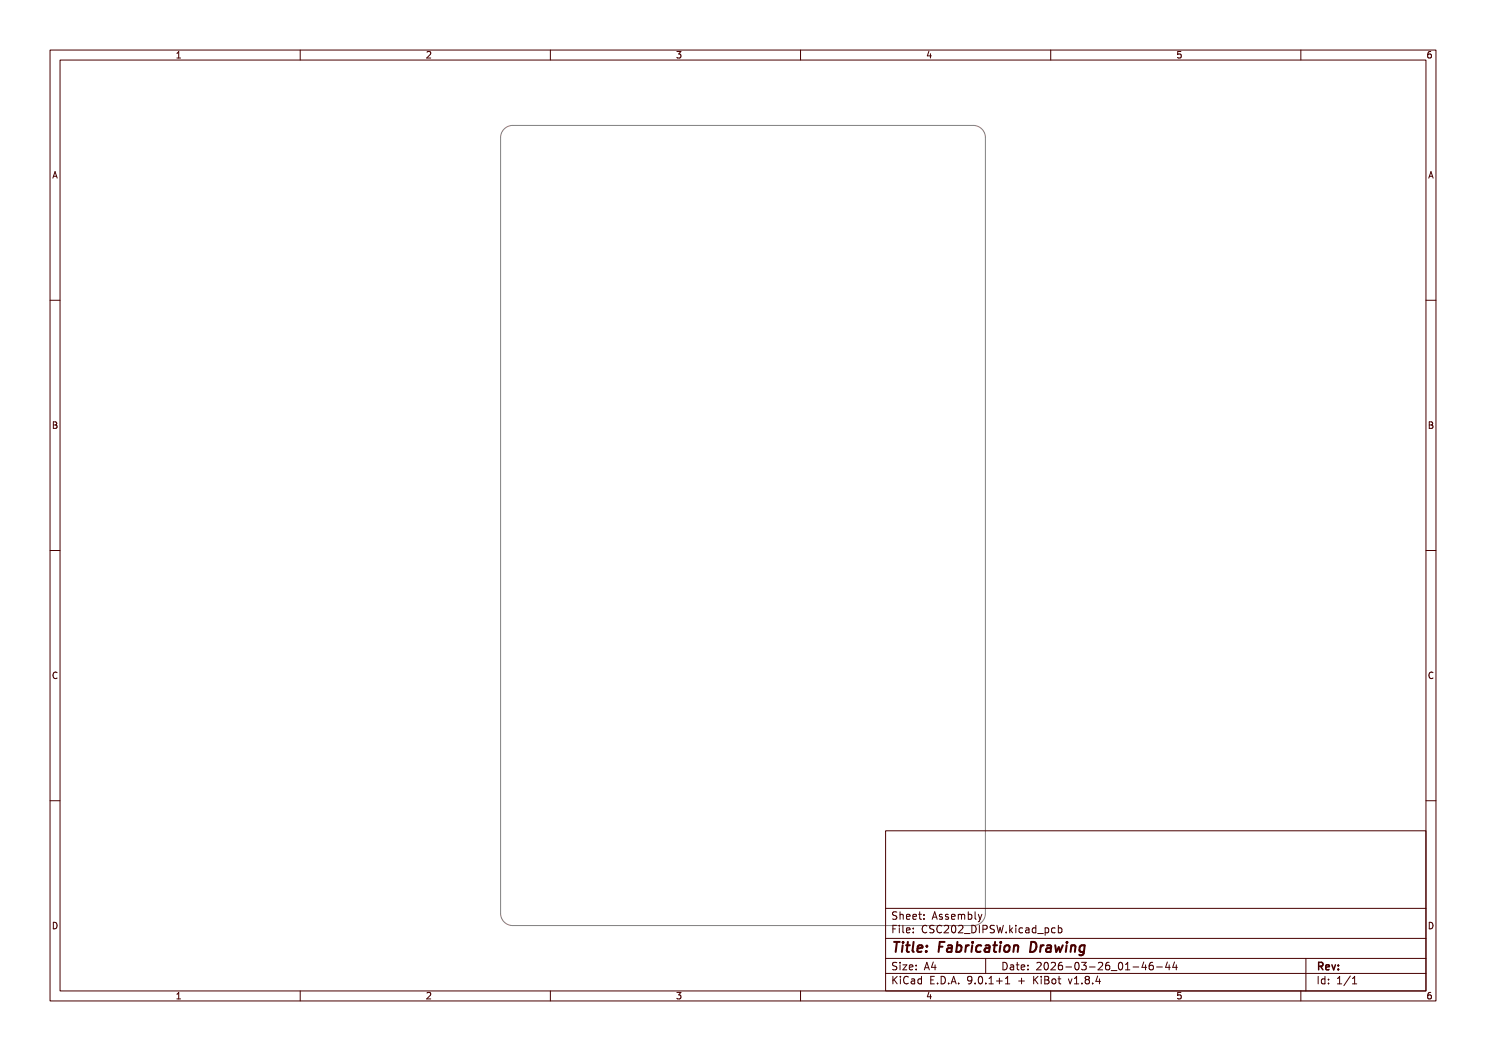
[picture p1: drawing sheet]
<svg xmlns="http://www.w3.org/2000/svg" width="297mm" height="210mm" viewBox="0 0 297 210" stroke-linecap="round" stroke-linejoin="round" font-family="sans-serif">
<path d="M100.6 26a2.42 2.42 0 0 1 1.9-.9h92a2.42 2.42 0 0 1 2.4 2.4v155a2.42 2.42 0 0 1-2.4 2.4h-92a2.42 2.42 0 0 1-2.4-2.4v-155v-.6z" fill="none" stroke="#818181" stroke-width=".2"/>
<g fill="none" stroke="#480000" stroke-width=".2">
<path d="M10 10h277v190h-277zM12 12h273v186h-273zM35.3 11.6h.8M35.3 10.7l.4-.4v1.3M60 10v2M85.3 10.4l.5-.1 .3 .4-.8 .9h.8M110 10v2M135.3 10.3h.8l-.4 .5 .3 .1v.6l-.2 .1-.5-.1M160 10v2M185.7 10.2l-.4 1h.9M186 10.7v.9M210 10v2"/>
<path d="M236 10.3h-.6l-.1 .6 .2-.1 .5 .1 .1 .1-.1 .5-.2 .1-.5-.1M260 10v2M286 10.3l-.4 .1-.2 .2-.1 .7 .3 .3 .4-.1 .1-.5-.1-.1-.4-.1-.3 .2M10.6 35.6l.4-1.3 .4 1.3M10.7 35.2h.6M285.6 35.6l.4-1.3 .4 1.3M285.7 35.2h.6M10 60h2M285 60h2M10.7 84.3h.4l.2 .2-.2 .4 .2 .1 .1 .3-.2 .3h-.5zM10.7 84.9h.4M285.7 84.3h.4l.2 .2-.2 .4 .2 .1 .1 .3-.2 .3h-.5z"/>
<path d="M285.7 84.9h.4M10 110h2M285 110h2M11.4 134.4a.62 .62 0 0 0-.9 .5 .62 .62 0 0 0 .7 .7l.2-.1M286.4 134.4a.62 .62 0 0 0-.9 .5 .62 .62 0 0 0 .7 .7l.2-.1M10 160h2M285 160h2M177 166h108v32h-108zM10.7 184.3a.66 .66 0 0 1 .7 .6 .66 .66 0 0 1-.7 .7zM35.3 198.7l.4-.4v1.3M35.3 199.6h.8M60 198v2"/>
<path d="M85.3 198.4l.5-.1 .3 .4-.8 .9h.8M110 198v2M135.3 198.3h.8l-.4 .5 .3 .1v.6l-.2 .1-.5-.1M160 198v2M177 194.5h108M177 191.5h108M177 187.5h108M177 181.5h108M178.5 195.1v1.5M178.5 185.6h.5M178.7 195.7l.6 .9M179.2 184.9h-.7v1.5"/>
<path d="M179.2 192.4l-.5-.1-.2 .1v.5l.6 .3 .1 .3-.2 .3-.6-.1M179.2 182.3l-.5-.1-.2 .1v.5l.6 .3 .1 .3-.2 .3-.6-.1M179.3 195.1l-.8 .9M179.7 184.9v.1M179.7 185.4v1M179.9 182.2v1.5M179.9 192.3v.1M179.9 192.8v1M179.9 182.8l.2-.1 .4 .1v.9M180 195.1v.1M180 195.6v1M180.5 192.8h.7l-.7 1h.7"/>
<path d="M180.5 184.9v1.3l.2 .2M181.2 185.9l.7-.2-.1-.2-.4-.1-.2 .2v.7h.6M181.2 183.2l.7-.1-.1-.3-.4-.1-.2 .2v.7h.6M181.5 195.2a.71 .71 0 0 0-1 .5 .71 .71 0 0 0 .7 .9l.3-.1M181.7 193.3l.8-.1-.1-.3-.4-.1-.3 .2 .1 .7h.6M182.2 195.7h.5l.1 .9M182.5 183.2l.7-.1-.1-.3-.4-.1-.2 .2v.7h.6M182.5 186.3v.1M182.5 185.5v.1M182.8 196h-.5l-.2 .2 .2 .4 .5-.1M183.1 193.7v.1M183.1 192.9v.1"/>
<path d="M183.6 182.7h.6M183.8 182.2v1.3l.4 .2M184.2 195.7l-.5-.1-.2 .3 .1 .6h.6M184.2 195.1v1.5M184.7 183.6v.1M184.7 182.8v.1M184.7 193.8l.5-1.5 .5 1.5M184.9 193.4h.7M185.2 185a.71 .71 0 0 0-.9 .5 .71 .71 0 0 0 .7 .9l.2-.1M185.7 198.2l-.4 1h.9M186 198.7v.9M186 195.8h.5"/>
<path d="M186.3 183.7l.5-1.5 .5 1.5M186.5 183.3h.7M186.5 192.2l-.3 1.1h.9M186.7 185l-.6-.1-.3 .3 .2 .3 .6 .3v.5l-.2 .1-.6-.1M186.7 195.1h-.7v1.5h.7M186.9 192.8v1M187.4 196.5v.1M188.1 195.1a.76 .76 0 0 1 .9 .7 .76 .76 0 0 1-.9 .8zM188.2 185a.71 .71 0 0 0-1 .5 .71 .71 0 0 0 .7 .9l.3-.1M188.3 182.8l-.3-.1-.3 .2 .1 .2 .5 .2v.3h-.6M188.7 185l.6-.1 .3 .4-.9 1.1h.9M189.5 182.8l-.3-.1-.2 .2v.2l.5 .2v.3h-.5"/>
<path d="M189.6 196.5v.1M190.1 196.6l.5-1.5 .5 1.5M190.2 183.2l.7-.1-.1-.3-.4-.1-.2 .2v.7h.6M190.2 196.2h.8M190.3 185l.2-.1a.8 .8 0 0 1 .5 .7 .8 .8 0 0 1-.5 .8l-.2-.1-.1-.5zM191.5 182.8l.5-.1 .2 .2M191.5 182.7v1M191.6 196.5v.1M191.6 185l.6-.1 .3 .4-1 1.1h1M192.2 182.9l.2-.2 .3 .1 .1 .9M192.2 182.9v.8M192.7 186.5h1.2"/>
<path d="M193.5 182.8l.5-.1 .2 .3-.1 .6h-.6M193.5 182.2v1.5M194.2 195.7l-.2 .3h-.3l-.3-.3 .1-.5 .5-.1 .2 .1a.99 .99 0 0 1-.4 1.4h-.3M194.2 184.9a.76 .76 0 0 1 .9 .7 .76 .76 0 0 1-.9 .8zM194.9 196.5v.1M194.9 182.2v1.3l.2 .2M195.5 182.7l.4 1M195.7 195.2l.2-.1a.8 .8 0 0 1 .5 .7 .8 .8 0 0 1-.5 .8l-.2-.1-.2-.5zM195.7 184.9v1.5M195.9 183.7l-.4 .5M196.2 182.7l-.3 1M196.5 185.7l.7-.1 .1-.2-.1-.4-.2-.1h-.5v1.5"/>
<path d="M197 191.5v3M197 196.5v.1M197.7 196.6h.8M197.7 195.5l.4-.4v1.5M198.7 185l-.5-.1-.3 .3 .1 .3 .7 .3v.5l-.2 .1-.6-.1M199.2 196h1.1M199.2 184.9l.4 1.5 .3-1.1 .3 1.1 .3-1.5M199.7 195.4v1.2M200.5 192.3a.76 .76 0 0 1 .8 .7 .76 .76 0 0 1-.8 .8zM201 196.6h.8M201 195.5l.4-.4v1.5M201.1 186.3v.1"/>
<path d="M201.8 184.9v1.5M202 192.9h.5l.1 .9M202 185.8l.4 .6M202.4 185.4l-.6 .6M202.6 193.2h-.5l-.2 .2 .2 .4 .5-.1M203 184.9v.1M203 185.4v1M203.1 192.8h.6M203.3 192.3v1.3l.4 .2M203.6 196h1.1M204.1 193.3l.7-.1-.1-.3-.4-.1-.2 .2 .1 .7h.5M204.2 195.4v1.2"/>
<path d="M204.4 185.5l-.4-.1-.3 .3 .1 .6h.6M205 185.5h.6l.1 .9M205.5 193.7v.1M205.5 192.9v.1M205.7 185.7l-.5 .1-.2 .2 .2 .4 .5-.1M206.6 195.1v1.5M206.8 195.7l.7 .9M207 185.5l-.4-.1-.3 .3 .2 .6h.5M207 184.9v1.5M207.2 192.4l.6-.1 .3 .4-.9 1.1h.9M207.4 186.5h1.1M207.5 195.1l-.9 .9"/>
<path d="M208.1 195.1v.1M208.1 195.6v1M208.8 195.1l.7 .1 .1 .3-.3 .3a.4 .4 0 0 1 .4 .4 .4 .4 0 0 1-.3 .4h-.6zM208.8 195.8h.5M208.9 192.4l.1-.1a.8 .8 0 0 1 .5 .7 .8 .8 0 0 1-.5 .8 1 1 0 0 1-.1-1.4zM208.9 185.5l.4-.1 .3 .3-.1 .6h-.6M208.9 185.4v1.5M210 198v2M210.1 192.4l.6-.1 .3 .4-1 1.1h1M210.4 195.7l.3-.1 .3 .3v.4l-.3 .3-.3-.1-.2-.2zM210.9 185.5l-.4-.1-.3 .3 .1 .6h.6M211.5 195.6h.5"/>
<path d="M211.5 184.9v1.5M211.5 185.5l.5-.1 .2 .3-.1 .6h-.6M211.7 195.1v1.3l.3 .2M212.2 192.3l-.4 .1a1.01 1.01 0 0 0 0 1.4l.5-.1 .1-.5-.3-.3h-.3l-.3 .3M213 193.2h1.2M213.5 195.6l.4 1 .3-1M214.7 196.6h.9M214.7 195.5l.5-.4v1.5M215 192.4l.2-.1a.8 .8 0 0 1 .5 .7 .8 .8 0 0 1-.5 .8l-.2-.1-.2-.5zM216.2 192.3h.9l-.5 .6 .4 .1v.7l-.2 .1-.6-.1M216.2 196.5v.1M217.2 195.7l-.3-.3 .3-.3h.3l.2 .3-.2 .3"/>
<path d="M217.2 195.7l-.3 .3v.3l.3 .3h.3l.2-.3v-.3l-.2-.3M217.2 195.7h.3M217.7 193.2h1.2M218.4 196.5v.1M219.4 195l-.4 1.1h1M219.5 192.4l.6-.1 .3 .4-.9 1.1h.9M219.7 195.6v1M221.7 192.3l-.5 .1a1.01 1.01 0 0 0 0 1.4l.5-.1 .1-.5-.3-.3h-.3l-.2 .3M222.1 193.9h1.1M223.7 192.4l.2-.1a.8 .8 0 0 1 .5 .7 .8 .8 0 0 1-.5 .8l-.2-.1-.2-.5zM225 193.8h.8M225 192.7l.4-.4v1.5"/>
<path d="M226.5 193.2h1.1M228.6 192.2l-.4 1.1h1M229 192.8v1M230.4 192.3l-.4 .1a1.01 1.01 0 0 0 0 1.4l.5-.1v-.5l-.3-.3h-.2l-.3 .3M231.2 193.2h1.1M233.3 192.2l-.3 1.1h.9M233.7 192.8v1M234.7 192.2l-.3 1.1h.9M235.1 192.8v1M236 198.3h-.6l-.1 .6 .2-.1 .5 .1 .1 .1-.1 .5-.2 .1-.5-.1M260 198v2M261 191.5v6.5"/>
<path d="M263.5 195.1v1.5M264.8 195.7l-.4-.1-.3 .3 .1 .6h.6M264.8 195.1v1.5M265.5 196.5v.1M265.5 195.7v.1M267.3 196.6h.9M267.3 195.5l.4-.4v1.5M269.9 195l-1.3 2M270.3 196.6h.9M270.3 195.5l.4-.4v1.5M285.7 184.3a.66 .66 0 0 1 .7 .6 .66 .66 0 0 1-.7 .7zM286 198.3l-.4 .1-.2 .2-.1 .8 .3 .2 .4-.1 .1-.5-.1-.1-.4-.1-.3 .2"/>
</g>
<path d="M263.6 193.1l.7-.1 .1-.2-.1-.4-.2-.1h-.5v1.5M263.9 193.1l.5 .7M265 193.3l.7-.2-.1-.2-.4-.1-.2 .2 .1 .7h.5M266.2 192.8l.4 1 .3-1M267.5 193.6v.2M267.5 192.9v.1" fill="none" stroke="#480000" stroke-width=".3"/>
<g fill="none" stroke="#480000" stroke-width=".4">
<path d="M178.7 188.2h1.1M179.3 188.2l-.3 2M180.4 188.9l-.1 1.3M180.5 188.2v.2M181.1 188.9h.7M181.5 188.2l-.3 1.7 .1 .2 .4 .1M182.6 188.2l-.2 1.7 .2 .3M183.4 189.5l1-.1-.1-.4h-.7l-.3 .9 .3 .3 .6-.1M185.1 190v.2M185.3 189l-.1 .2M187.7 189.2h.7M188.8 188.2h-1l-.2 2"/>
<path d="M189.5 189h.7v1.2M190.3 189.4h-.7a.4 .4 0 0 0-.3 .4 .4 .4 0 0 0 .2 .4l.7-.1M191.3 189h.7l.2 .3-.1 .5a.65 .65 0 0 1-1 .3M191.4 188.2l-.3 2M193.1 188.9l-.2 1.3M193.7 188.9l-.4 .1-.3 .3M194.3 188.9l-.1 1.3M194.4 188.2v.2M196.1 189a.66 .66 0 0 0-1 .3v.5l.1 .3h.8M197 189h.7v1.2M197.8 189.4h-.7a.4 .4 0 0 0-.3 .4 .4 .4 0 0 0 .2 .4l.7-.1M198.5 188.9h.8"/>
<path d="M198.9 188.2l-.2 1.7v.2l.4 .1M199.9 188.9l-.1 1.3M200 188.2v.2M200.9 189.1a.52 .52 0 0 1 .5-.2 .52 .52 0 0 1 .4 .4l-.1 .5a.55 .55 0 0 1-.5 .4 .55 .55 0 0 1-.5-.4zM202.7 189.1a.49 .49 0 0 1 .8 .1l-.1 1M202.7 188.9l-.2 1.3M206.1 188.2a.96 .96 0 0 1 1.1 .6 .96 .96 0 0 1-.3 1.1l-.6 .3h-.4zM208 188.9l-.1 1.3M208.6 188.9l-.4 .1-.2 .3M209.3 189h.7v1.2M210.1 189.4h-.7a.4 .4 0 0 0-.3 .4 .4 .4 0 0 0 .2 .4l.7-.1M210.9 188.9l.2 1.3 .5-.9 .3 .9 .5-1.3"/>
<path d="M213.2 188.9l-.2 1.3M213.3 188.2l-.1 .2M214.1 189.1a.49 .49 0 0 1 .9 .1l-.2 1M214.1 188.9l-.1 1.3M216.8 189a.66 .66 0 0 0-1 .3l-.1 .5 .2 .3h.7M216.8 188.9l-.3 1.8a.57 .57 0 0 1-.8 .1"/>
</g>
<text font-size="2.7" fill="#fff" x="178" y="190.3">Title: Fabrication Drawing</text>
<g font-size="2" fill="#fff">
<text x="178" y="183.8">Sheet: Assembly</text>
<text x="178" y="186.5">File: CSC202_DIPSW.kicad_pcb</text>
<text x="178" y="193.9">Size: A4</text>
<text x="178" y="196.7">KiCad E.D.A. 9.0.1+1 + KiBot v1.8.4</text>
<text x="200" y="193.9">Date: 2026-03-26_01-46-44</text>
<text x="263" y="196.7">Id: 1/1</text>
<text x="263" y="193.9">Rev:</text>
</g>
<g font-size="1.7" fill="#fff">
<text x="35" y="11.6">1</text>
<text x="85" y="11.6">2</text>
<text x="135" y="11.6">3</text>
<text x="185" y="11.6">4</text>
<text x="235" y="11.6">5</text>
<text x="285" y="11.6">6</text>
<text x="10.5" y="35.6">A</text>
<text x="285.5" y="35.6">A</text>
<text x="10.5" y="85.6">B</text>
<text x="285.5" y="85.6">B</text>
<text x="10.5" y="135.7">C</text>
<text x="285.5" y="135.7">C</text>
<text x="10.5" y="185.6">D</text>
<text x="285.5" y="185.6">D</text>
<text x="35" y="199.7">1</text>
<text x="85" y="199.7">2</text>
<text x="135" y="199.7">3</text>
<text x="185" y="199.7">4</text>
<text x="235" y="199.7">5</text>
<text x="285" y="199.7">6</text>
</g>
</svg>
